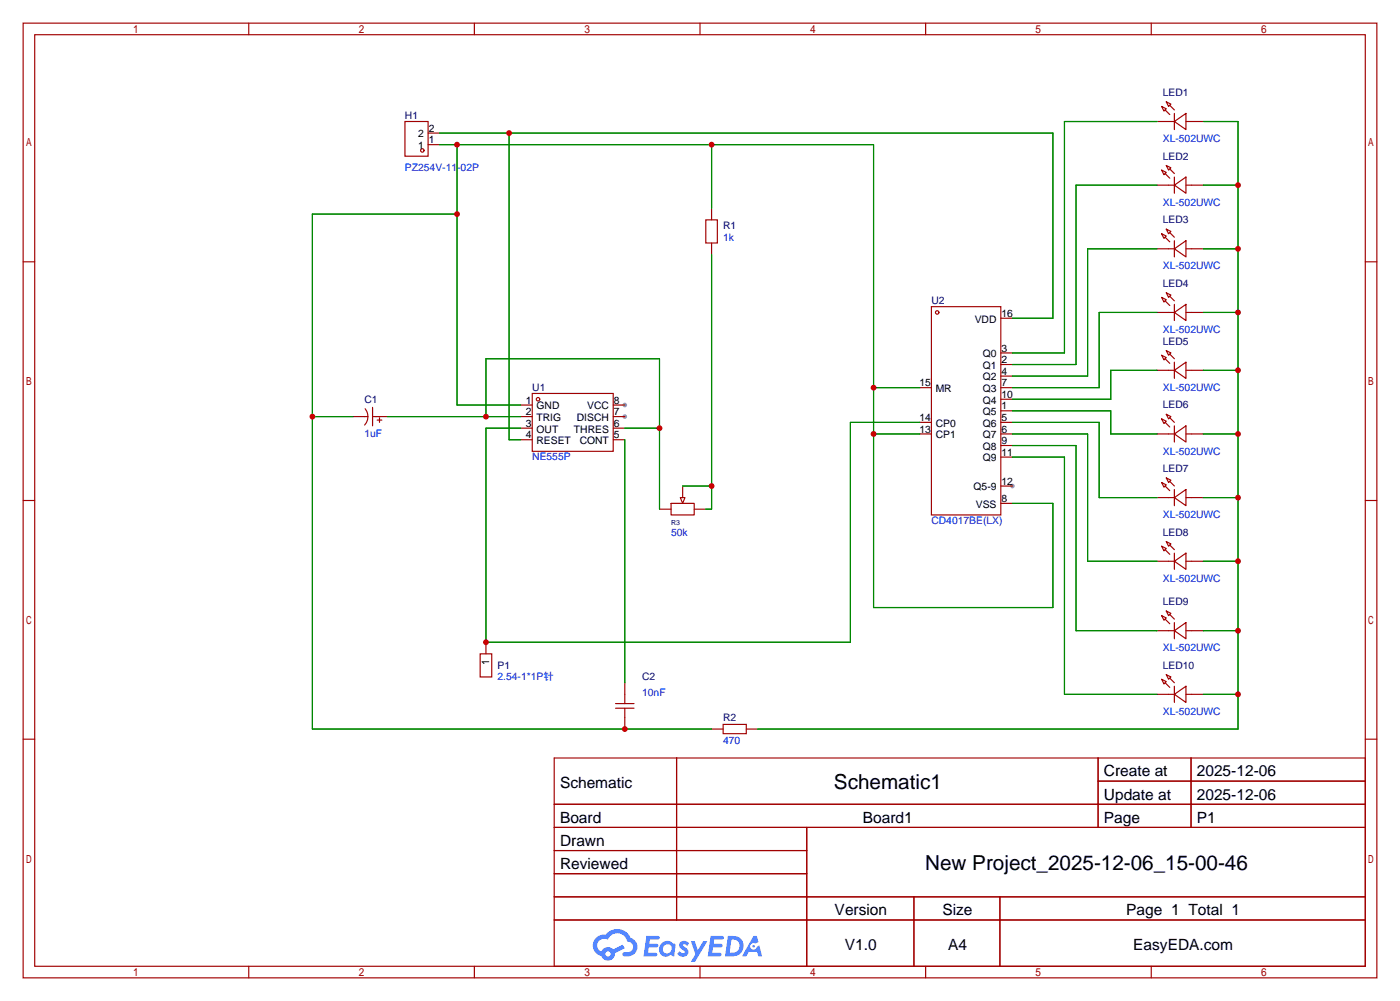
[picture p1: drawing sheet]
# Altium schematic sheet chaser.schdoc
size 307 x 218 mm; Symbol: Drawing-Symbol_A4; Device: Drawing-Symbol_A4; @Project Name: chaser; @Page Count: 1; @Update Date: 2025-12-25; @Create Date: 2025-12-24; @Schematic Name: Schematic1; @Page No: 1; @Page Name: P1; Company: EasyEDA.com; Version: V1.0; Page Size: A4; @Create Time: 21:55:45; @Update Time: 01:55:45; Width: 1170; Height: 825; Region Start: 1; X Region Count: 6; Y Region Count: 4; Blade Width: 10; Title Block Position: 3; @Board Name: Board1

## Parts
C1  1uF  [CAP-TH_BD5.0-P2.00-D0.8-FD]
C2  10nF  [CAP-TH_L8.0-W4.0-P5.00-D1.2]
H1  PZ254V-11-02P  [HDR-TH_2P-P2.54-V-M]
LED1  XL-502UWC  [LED-TH_BD5.9-P2.54-RD_WHITE]
LED2  XL-502UWC  [LED-TH_BD5.9-P2.54-RD_WHITE]
LED3  XL-502UWC  [LED-TH_BD5.9-P2.54-RD_WHITE]
LED4  XL-502UWC  [LED-TH_BD5.9-P2.54-RD_WHITE]
LED5  XL-502UWC  [LED-TH_BD5.9-P2.54-RD_WHITE]
LED6  XL-502UWC  [LED-TH_BD5.9-P2.54-RD_WHITE]
LED7  XL-502UWC  [LED-TH_BD5.9-P2.54-RD_WHITE]
LED8  XL-502UWC  [LED-TH_BD5.9-P2.54-RD_WHITE]
LED9  XL-502UWC  [LED-TH_BD5.9-P2.54-RD_WHITE]
LED10  XL-502UWC  [LED-TH_BD5.9-P2.54-RD_WHITE]
P1  2.54-1*1P针  [HDR-TH_1P-P2.54-V-M]
R1  1kΩ  [RES-TH_BD2.3-L6.5-P10.50-D0.5]
R2  470Ω  [RES-TH_BD2.2-L6.5-P10.50-D0.6]
R3  50kΩ  [RES-ADJ-TH_3P-L9.5-W4.85-P2.50-BL-L]
U1  NE555P  [DIP-8_L9.8-W6.6-P2.54-LS7.6-BL]
U2  CD4017BE(LX)  [PDIP-16_L19.3-W6.4-P2.54-LS7.94-BL]

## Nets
NetC1_1: C1.1 R3.1 U1.2(TRIG) U1.6(THRES)
NetC1_2: C1.2 C2.1 H1.1 R1.2 R2.1 U1.1(GND) U2.8(VSS) U2.13(CP1) U2.15(MR)
NetC2_2: C2.2 U1.5(CONT)
NetH1_2: H1.2 U1.4(RESET) U2.16(VDD)
NetLED1_1: LED1.1(K) U2.3(Q0)
NetLED1_2: LED1.2(A) LED2.2(A) LED3.2(A) LED4.2(A) LED5.2(A) LED6.2(A) LED7.2(A) LED8.2(A) LED9.2(A) LED10.2(A) R2.2
NetLED2_1: LED2.1(K) U2.2(Q1)
NetLED3_1: LED3.1(K) U2.4(Q2)
NetLED4_1: LED4.1(K) U2.7(Q3)
NetLED5_1: LED5.1(K) U2.10(Q4)
NetLED6_1: LED6.1(K) U2.1(Q5)
NetLED7_1: LED7.1(K) U2.5(Q6)
NetLED8_1: LED8.1(K) U2.6(Q7)
NetLED9_1: LED9.1(K) U2.9(Q8)
NetLED10_1: LED10.1(K) U2.11(Q9)
NetP1_1: P1.1 U1.3(OUT) U2.14(CP0)
NetR1_1: R1.1 R3.2 R3.3

Not connected (* = marked no-connect by the designer): U1 7(DISCH) 8(VCC); U2 12(Q5-9)
